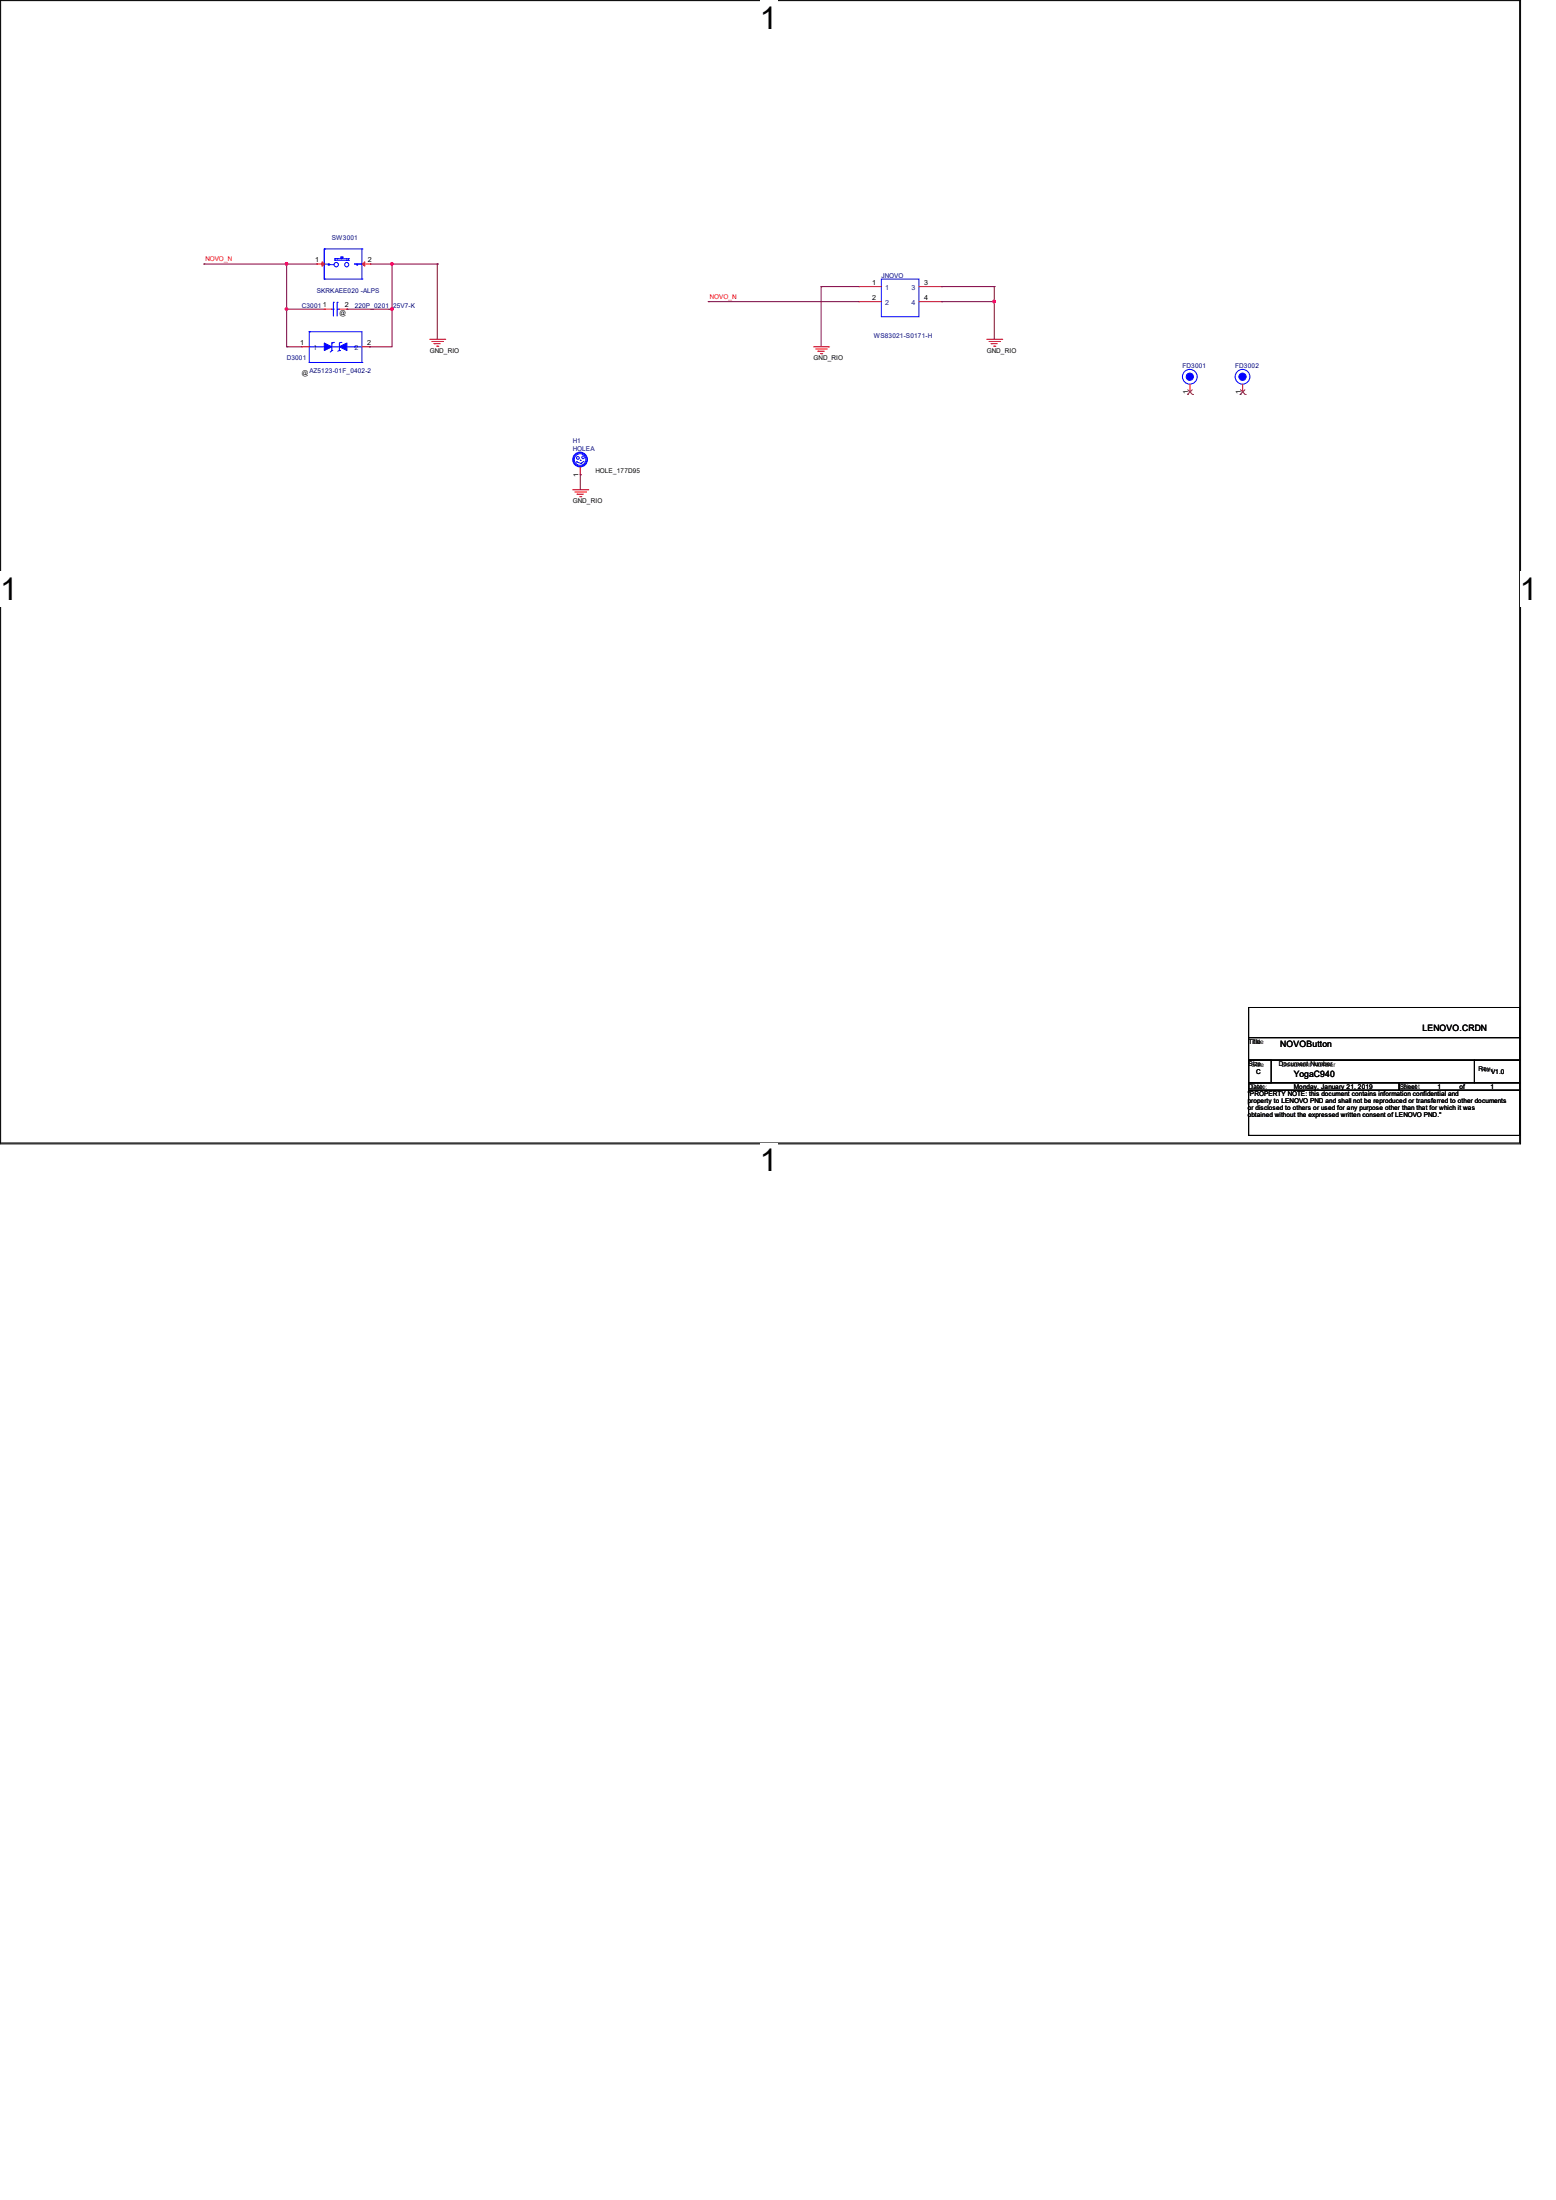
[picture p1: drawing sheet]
<svg xmlns="http://www.w3.org/2000/svg" width="210mm" height="297mm" viewBox="0 0 210 297" stroke-linecap="round" stroke-linejoin="round" font-family="sans-serif">
<path d="M0 0h205.2v154.4h-205.2zM.1 .1h205v154.2h-205z" fill="none" stroke="#000" stroke-width=".13"/>
<g fill="#fff">
<path d="M102.6 0h2.3v4.8h-2.3z"/>
<path d="M102.6 154.3h2.3v4.8h-2.3z"/>
<path d="M0 77.2h2.4v4.7h-2.4z"/>
<path d="M205.1 77.2h2.4v4.7h-2.4z"/>
</g>
<g fill="none" stroke="#f00" stroke-width=".13">
<path d="M42.8 35.6h.1M42.8 35.6h1M48.9 35.6h1.1M50 35.6h.1M115.9 38.7h.1M115.9 38.7h3.1M124 38.7h3.1M127.1 38.7h.1M40.7 46.8h1M40.7 46.8h.1M43.8 41.7h1M43.8 41.7h.1"/>
<path d="M45.8 41.7h1M46.8 41.7h.1M48.9 46.8h1M49.9 46.8h.1M58 45.8h2M58.3 46.1h1.4M58.6 46.4h.8M58.6 46.4h.1M58.9 46.7h.2M59.1 46.7h.1M59.7 46.1h.1M60 45.8h.1"/>
<path d="M109.8 46.8h2M110.1 47.1h1.4M110.4 47.4h.9M110.4 47.4h.1M110.7 47.8h.2M110.9 47.8h.1M111.5 47.1h.1M111.8 46.8h.1M115.9 40.7h.1M115.9 40.7h3.1M124 40.7h3.1M127.1 40.7h.1"/>
<path d="M133.2 45.8h2M133.5 46.1h1.4M133.8 46.4h.8M133.8 46.4h.1M134.1 46.7h.2M134.3 46.7h.1M134.9 46.1h.1M135.2 45.8h.1M160.6 52.9h.1M160.6 51.9v1M167.7 52.9h.1M167.7 51.9v1"/>
<path d="M77.3 66.1h2M77.6 66.4h1.4M77.9 66.7h.8M77.9 66.7h.1M78.2 67.1h.2M78.3 64.1h.1M78.3 63.1v1M78.4 67.1h.1M79 66.4h.1M79.3 66.1h.1"/>
</g>
<path d="M168.5 136h36.6v4.1h-36.6zM168.5 143.1h3.1v3.1h-3.1zM168.5 143.1h30.5v3.1h-30.5zM168.5 146.2h20.3v1h-20.3zM168.5 140.1h36.6v3h-36.6zM168.5 147.2h36.6v6.1h-36.6zM188.8 146.2h16.3v1h-16.3zM199 143.1h6.1v3.1h-6.1z" fill="none" stroke="#000" stroke-width=".13"/>
<g fill="none" stroke="#00f" stroke-width=".13">
<path d="M43.8 37.7h5.1M43.8 33.6h.1M43.8 37.7h.1M43.8 33.6v4.1M43.8 33.6h5.1M43.8 35.6h.6M44.4 35.6h.1M44.4 35.7h.1M44.4 35.7h.7M45.2 35.1h1.8M45.2 35.1h.1M45.2 34.9h.1"/>
<path d="M45.2 34.9h1.8M45.2 34.9v.2M45.5 34.9h.1M46 34.7h.2M46 34.7h.1M46 34.9h.1M46 34.7v.2M46.2 34.7h.1M46.2 34.7v.2M46.7 35.1h.1M47 34.9h.1M47 35.1h.1"/>
<path d="M47 34.9v.2M47.8 35.6h1.1M48.9 33.6h.1M48.9 37.7h.1M48.9 35.6h.1M48.9 33.6v4.1M119 37.7h5v5.1h-5zM41.7 44.8h7.2v4.1M41.7 48.9h7.2M41.7 46.8h2.1M41.7 44.8h.1M41.7 48.9h.1"/>
<path d="M41.7 46.8h.1M41.7 44.8v4.1M43.8 46.8h.1M44.8 46.3h.1M44.8 47.3h.1M44.8 46.8h1M44.8 46.3v1M44.8 41.7h.2M44.8 47.3l-.2 .2M45 46.2h.1M45 41.7h.1M45 40.8h.1"/>
<path d="M45 40.8v1.9M45 46.2l-.2 .1M45.5 41.7h.3M45.5 40.8h.1M45.5 41.7h.1M45.5 40.8v1.9M45.8 46.8h.1M45.8 47.3h.1M45.8 47.3l-.2 .1M46 46.2l-.2 .1v1M46 46.2h.1M46.8 46.8h2.1"/>
<path d="M47.8 46.8h.1M48.9 48.9h.1M77.8 62.4h.1M77.8 62.4l.6 .2M78.3 62.1h.1M78.4 62.6h.1M78.8 62.3l-.4 .3"/>
<circle cx="44.4" cy="35.7" r=".08"/>
<circle cx="45.4" cy="35.7" r=".3"/>
<circle cx="46.8" cy="35.7" r=".29"/>
<circle cx="48.2" cy="35.7" r=".08"/>
<circle cx="160.6" cy="50.9" r=".99"/>
<circle cx="167.7" cy="50.9" r=".99"/>
<circle cx="78" cy="61.8" r=".19"/>
<circle cx="78.3" cy="62" r=".78"/>
<circle cx="78.3" cy="62" r=".99"/>
<circle cx="78.3" cy="62" r=".91"/>
<circle cx="78.7" cy="61.7" r=".18"/>
</g>
<g fill="#00f" stroke="#00f" stroke-width=".13">
<path d="M45.8 46.8l1-.5v1z"/>
<path d="M43.8 46.3l1 .5-1 .5z"/>
<circle cx="160.6" cy="50.9" r=".49"/>
<circle cx="167.7" cy="50.9" r=".49"/>
</g>
<g fill="#f00" stroke="#f00" stroke-width=".13">
<path d="M48.9 35.6l.3-.3v.6z"/>
<path d="M43.5 35.3l.3 .3-.3 .3z"/>
</g>
<path d="M160.3 53.3h.1M160.3 52.6l.7 .7M160.9 52.6l-.6 .7M161 53.3h.1M167.4 53.3h.1M167.4 52.6l.7 .7M168 52.6l-.6 .7M168.1 53.3h.1" fill="none" stroke="#804000" stroke-width=".13"/>
<g fill="none" stroke="#800040" stroke-width=".13">
<path d="M27.5 35.6h15.3M27.5 35.6h.1M38.7 35.6h.1M38.7 35.6v11.2M50 35.6h9M52.9 35.6h.1M52.9 35.6v11.2h-3M59 35.6h.1M59 35.6v10.2M110.8 38.7h5.1M110.8 38.7h.1M110.8 38.7v8.1"/>
<path d="M127.1 38.7h.1M127.1 38.7h7.1M134.2 38.7h.1M134.2 38.7v7.1M38.7 46.8h.1M38.7 41.7h.1M38.7 41.7h5.1M38.7 46.8h2M46.8 41.7h6.1M46.8 41.7h.1M49.9 46.8h.1M52.9 41.7h.1"/>
<path d="M95.6 40.7h.1M95.6 40.7h20.3M127.1 40.7h.1M127.1 40.7h7.1M134.2 40.7h.1M78.3 64.1h.1M78.3 64.1v2"/>
</g>
<g fill="#f0f" stroke="#f0f" stroke-width=".13">
<circle cx="38.7" cy="41.7" r=".19"/>
<circle cx="38.7" cy="35.6" r=".19"/>
<circle cx="52.9" cy="35.6" r=".19"/>
<circle cx="52.9" cy="41.7" r=".19"/>
<circle cx="134.2" cy="40.7" r=".19"/>
</g>
<g font-size="4.2">
<text x="102.6" y="3.9">1</text>
<text x="0" y="81">1</text>
<text x="205.1" y="81">1</text>
<text x="102.6" y="158.2">1</text>
</g>
<g font-size="1.2">
<text x="172.8" y="141.4">NOVOButton</text>
<text x="192" y="139.1">LENOVO.CRDN</text>
<text x="174.6" y="145.5">YogaC940</text>
</g>
<g font-size=".9" fill="#f00">
<text x="27.7" y="35.2">NOVO_N</text>
<text x="95.8" y="40.3">NOVO_N</text>
</g>
<g font-size=".9">
<text x="42.5" y="35.4">1</text>
<text x="49.7" y="35.4">2</text>
<text x="43.6" y="41.5">1</text>
<text x="46.5" y="41.5">2</text>
<text x="117.7" y="38.4">1</text>
<text x="117.7" y="40.5">2</text>
<text x="124.8" y="38.4">3</text>
<text x="124.8" y="40.5">4</text>
<text x="40.5" y="46.6">1</text>
<text x="45.8" y="42.5">@</text>
<text x="49.6" y="46.6">2</text>
<text x="58" y="47.6">GND_RIO</text>
<text x="133.2" y="47.6">GND_RIO</text>
<text x="40.7" y="50.7">@</text>
<text x="109.8" y="48.6">GND_RIO</text>
<text x="160.4" y="53.2" transform="rotate(-90 160.4 53.2)">1</text>
<text x="167.5" y="53.2" transform="rotate(-90 167.5 53.2)">1</text>
<text x="78.1" y="64.3" transform="rotate(-90 78.1 64.3)">1</text>
<text x="80.4" y="63.9">HOLE_177D95</text>
<text x="77.3" y="67.9">GND_RIO</text>
<text x="168.5" y="140.9">Title</text>
<text x="168.5" y="143.9">Size</text>
<text x="168.9" y="141">Title</text>
<text x="172.6" y="143.9">Document Number</text>
<text x="168.4" y="148">&quot;PROPERTY NOTE: this document contains information confidential and</text>
<text x="168.4" y="148.9">property to LENOVO PND and shall not be reproduced or transferred to other documents</text>
<text x="168.4" y="149.9">or disclosed to others or used for any purpose other than that for which it was</text>
<text x="168.5" y="147">Date:</text>
<text x="168.9" y="144">Size</text>
<text x="168.9" y="147.1">Date:</text>
<text x="169.5" y="145">C</text>
<text x="173" y="144">Document Number</text>
<text x="174.7" y="147">Monday, January 21, 2019</text>
<text x="188.9" y="147">Sheet</text>
<text x="189.3" y="147.1">Sheet</text>
<text x="194" y="147">1</text>
<text x="197" y="147">of</text>
<text x="199.6" y="144.7">Rev</text>
<text x="200" y="144.7">RevV1.0</text>
<text x="201.2" y="147">1</text>
<text x="201.3" y="145">V1.0</text>
<text x="168.4" y="150.8">obtained without the expressed written consent of LENOVO PND.&quot;</text>
</g>
<g font-size=".9" fill="#000080">
<text x="44.8" y="32.4">SW3001</text>
<text x="40.7" y="41.5">C3001</text>
<text x="42.7" y="39.5">SKRKAEE020 -ALPS</text>
<text x="47.9" y="41.5">220P_0201_25V7-K</text>
<text x="119" y="37.5">JNOVO</text>
<text x="117.9" y="45.6">WS83021-S0171-H</text>
<text x="38.7" y="48.6">D3001</text>
<text x="41.8" y="50.4">AZ5123-01F_0402-2</text>
<text x="159.6" y="49.7">FD3001</text>
<text x="166.7" y="49.7">FD3002</text>
<text x="77.3" y="59.8">H1</text>
<text x="77.3" y="60.8">HOLEA</text>
</g>
<g font-size=".9" fill="#004080">
<text x="119.5" y="39.1">1</text>
<text x="119.5" y="41.1">2</text>
<text x="123" y="39.1">3</text>
<text x="123" y="41.1">4</text>
<text x="42.2" y="47.2">1</text>
<text x="47.8" y="47.2">2</text>
</g>
</svg>
